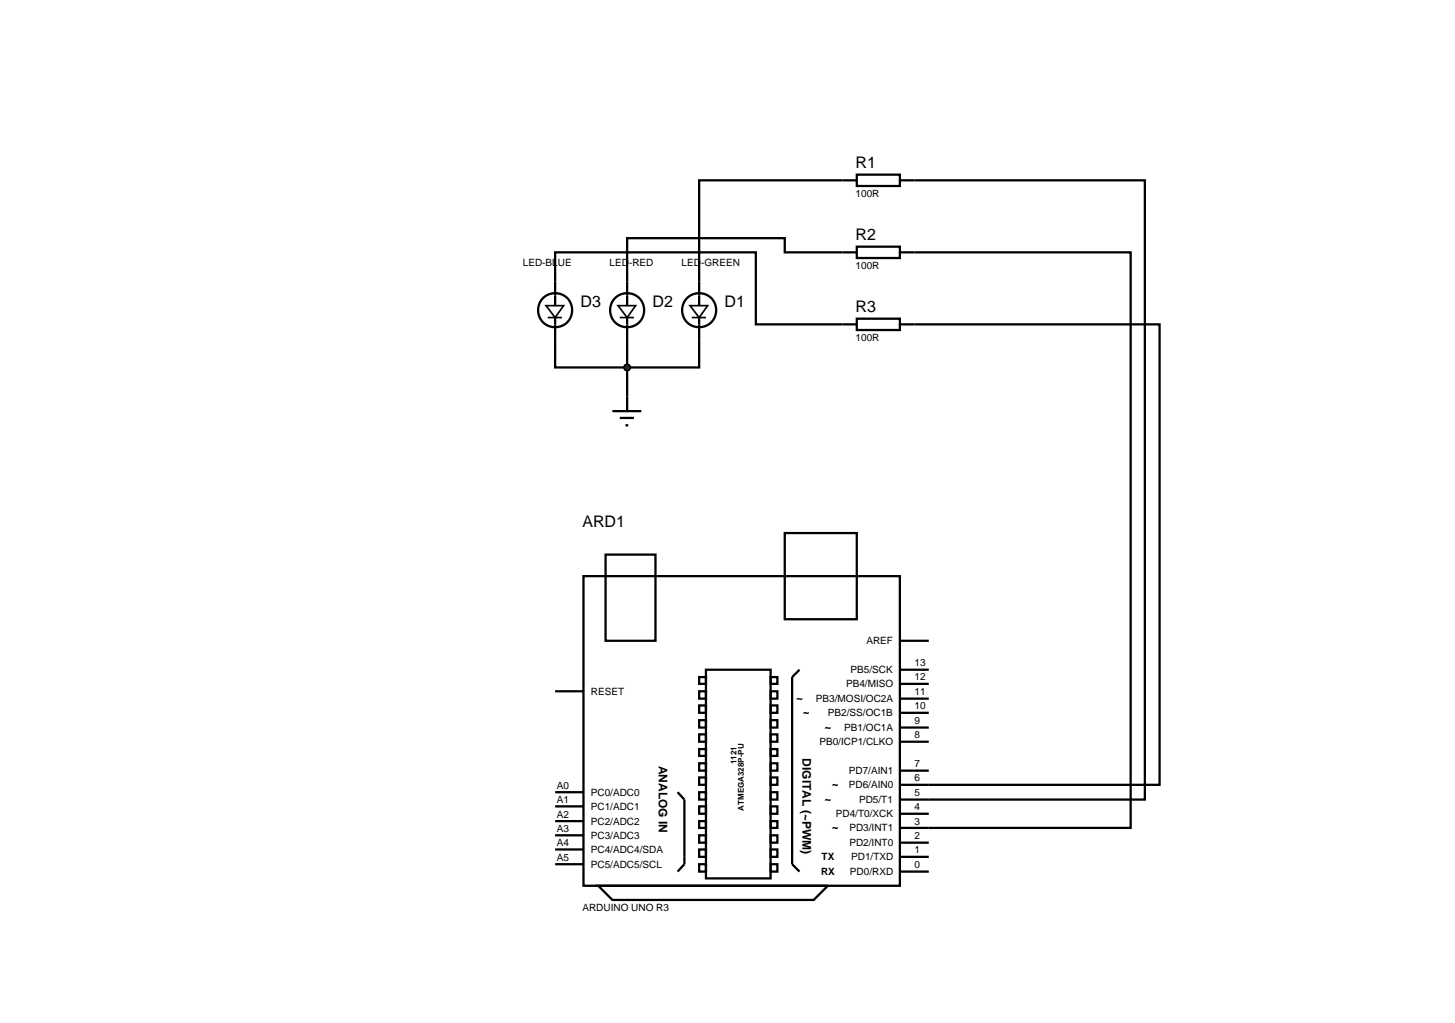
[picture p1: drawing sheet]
<svg xmlns="http://www.w3.org/2000/svg" width="257mm" height="180mm" viewBox="0 0 257 180" stroke-linecap="round" stroke-linejoin="round" font-family="sans-serif">
<g fill="none" stroke="#000" stroke-width=".4">
<path d="M148.6 31.8h-25.3v22.1M161.3 31.8h40.6v109.2h-43.2M97.9 56v8.8h25.4v-8.8M97.9 53.9v-9.4h35.4v12.7h15.3M110.6 56v13.9M148.6 44.5h-10.2v-2.5h-27.8v11.9M161.3 57.2h43.2v81.2h-45.8M161.3 44.5h38.1v101.5h-40.7M106.8 97.8h8.8v15.2h-8.8zM138.4 94h12.7v15.2h-12.7zM102.9 101.6h55.8v54.6h-55.8zM123.3 119.4h1.2v1.2h-1.2z"/>
<path d="M124.5 118.1h11.4v36.8h-11.4zM135.9 119.4h1.2v1.2h-1.2zM141 118.1l-1.3 1.3v33l1.3 1.3M158.7 118.1h5.1M158.7 113h5.1M97.9 139.7h5M97.9 121.9h5M119.5 139.7l1.2 1.3v11.4l-1.2 1.3M123.3 121.9h1.2v1.3h-1.2zM123.3 124.4h1.2v1.3h-1.2zM123.3 127h1.2v1.3h-1.2zM123.3 129.5h1.2v1.3h-1.2z"/>
<path d="M123.3 132.1h1.2v1.2h-1.2zM123.3 134.6h1.2v1.3h-1.2zM123.3 137.1h1.2v1.3h-1.2zM123.3 139.7h1.2v1.3h-1.2zM135.9 121.9h1.2v1.3h-1.2zM135.9 124.4h1.2v1.3h-1.2zM135.9 127h1.2v1.3h-1.2zM135.9 129.5h1.2v1.3h-1.2zM135.9 132.1h1.2v1.2h-1.2zM135.9 134.6h1.2v1.3h-1.2zM135.9 137.1h1.2v1.3h-1.2zM135.9 139.7h1.2v1.3h-1.2z"/>
<path d="M158.7 135.9h5.1M158.7 130.8h5.1M158.7 128.3h5.1M158.7 125.7h5.1M158.7 123.2h5.1M158.7 120.6h5.1M97.9 152.4h5M97.9 149.8h5M97.9 147.3h5M97.9 144.8h5M97.9 142.2h5M105.5 156.2h40.5l-2.5 2.5h-35.5z"/>
<path d="M123.3 142.2h1.2v1.3h-1.2zM123.3 144.8h1.2v1.2h-1.2zM123.3 147.3h1.2v1.3h-1.2zM123.3 149.8h1.2v1.3h-1.2zM123.3 152.4h1.2v1.3h-1.2zM135.9 142.2h1.2v1.3h-1.2zM135.9 144.8h1.2v1.2h-1.2zM135.9 147.3h1.2v1.3h-1.2zM135.9 149.8h1.2v1.3h-1.2zM135.9 152.4h1.2v1.3h-1.2zM158.7 153.7h5.1M158.7 151.1h5.1"/>
<path d="M158.7 148.6h5.1M158.7 143.5h5.1"/>
<circle cx="97.9" cy="54.7" r="3"/>
<circle cx="110.6" cy="54.7" r="3"/>
<circle cx="123.3" cy="54.7" r="3"/>
</g>
<path d="M96.3 53.9h3.1l-1.5 2.1zM96.6 56h2.5M109 53.9h3.1l-1.5 2.1zM109.3 56h2.5M121.7 53.9h3.1l-1.5 2.1zM122 56h2.5" fill="none" stroke="#000" stroke-width=".3"/>
<path d="M110.2 64.5l.4-.2-.5 .5zM110.6 64.3l.3 .1 .2 .4zM111.1 64.8l-.1 .3-.4 .2zM110.1 64.8l.5 .5-.3-.1z" fill="#004000" stroke="#000" stroke-width=".4"/>
<path d="M110.1 64.8l.5-.5 .5 .5-.5 .5z" fill="#004000"/>
<g fill="none" stroke="#000" stroke-width=".4">
<path d="M148.6 31.8h2.5M151.1 30.8h7.6v2h-7.6zM158.7 31.8h2.6M148.6 44.5h2.5M148.6 57.2h2.5M151.1 43.5h7.6v2h-7.6zM151.1 56.2h7.6v2h-7.6zM158.7 44.5h2.6M158.7 57.2h2.6M108 72.5h5.1M109.3 73.7h2.5M110.3 75h.5"/>
<path d="M110.6 69.9v2.6"/>
</g>
<g font-size="2.8">
<text x="150.9" y="29.7">R1</text>
<text x="150.9" y="42.4">R2</text>
<text x="102.4" y="54.2">D3</text>
<text x="115.1" y="54.2">D2</text>
<text x="127.8" y="54.2">D1</text>
<text x="150.9" y="55.1">R3</text>
<text x="102.7" y="92.9">ARD1</text>
</g>
<g font-size="2.1">
<text x="140.4" y="123.8">~</text>
<text x="141.6" y="126.3">~</text>
<text x="145.4" y="128.9">~</text>
<text x="116.2" y="135" transform="rotate(90 116.2 135)">ANALOG IN</text>
<text x="141.5" y="133.7" transform="rotate(90 141.5 133.7)">DIGITAL (~PWM)</text>
<text x="145.4" y="141.6">~</text>
<text x="146.7" y="139">~</text>
<text x="146.7" y="146.6">~</text>
</g>
<g font-size="1.8">
<text x="150.9" y="34.8">100R</text>
<text x="92.2" y="46.9">LED-BLUE</text>
<text x="107.5" y="46.9">LED-RED</text>
<text x="120.2" y="46.9">LED-GREEN</text>
<text x="150.9" y="47.5">100R</text>
<text x="150.9" y="60.2">100R</text>
<text x="152.8" y="113.6">AREF</text>
<text x="150" y="118.7">PB5/SCK</text>
<text x="161.3" y="120">12</text>
<text x="161.3" y="117.5">13</text>
<text x="104.2" y="122.5">RESET</text>
<text x="143.9" y="123.8">PB3/MOSI/OC2A</text>
<text x="149.2" y="121.2">PB4/MISO</text>
<text x="161.3" y="125.1">10</text>
<text x="161.3" y="122.6">11</text>
<text x="144.5" y="131.4">PB0/ICP1/CLKO</text>
<text x="146" y="126.3">PB2/SS/OC1B</text>
<text x="148.9" y="128.9">PB1/OC1A</text>
<text x="161.3" y="130.2">8</text>
<text x="161.3" y="127.7">9</text>
<text x="149.7" y="136.5">PD7/AIN1</text>
<text x="161.3" y="137.8">6</text>
<text x="161.3" y="135.3">7</text>
<text x="98.2" y="141.6">A1</text>
<text x="98.2" y="139.1">A0</text>
<text x="104.2" y="142.8">PC1/ADC1</text>
<text x="104.2" y="140.3">PC0/ADC0</text>
<text x="149.7" y="139">PD6/AIN0</text>
<text x="151.5" y="141.6">PD5/T1</text>
<text x="161.3" y="142.9">4</text>
<text x="161.3" y="140.4">5</text>
<text x="98.2" y="149.2">A4</text>
<text x="98.2" y="146.7">A3</text>
<text x="98.2" y="144.2">A2</text>
<text x="104.2" y="147.9">PC3/ADC3</text>
<text x="104.2" y="145.4">PC2/ADC2</text>
<text x="147.4" y="144.1">PD4/T0/XCK</text>
<text x="149.8" y="149.2">PD2/INT0</text>
<text x="149.8" y="146.6">PD3/INT1</text>
<text x="161.3" y="148">2</text>
<text x="161.3" y="145.4">3</text>
<text x="98.2" y="151.8">A5</text>
<text x="104.2" y="153">PC5/ADC5/SCL</text>
<text x="104.2" y="150.4">PC4/ADC4/SDA</text>
<text x="144.8" y="154.3">RX</text>
<text x="144.9" y="151.7">TX</text>
<text x="149.9" y="154.3">PD0/RXD</text>
<text x="150.1" y="151.7">PD1/TXD</text>
<text x="161.3" y="153.1">0</text>
<text x="161.3" y="150.5">1</text>
<text x="102.7" y="160.7">ARDUINO UNO R3</text>
</g>
<g font-size="1.4">
<text x="129.9" y="134.8" transform="rotate(-90 129.9 134.8)">1121</text>
<text x="131.2" y="143" transform="rotate(-90 131.2 143)">ATMEGA328P-PU</text>
</g>
</svg>
